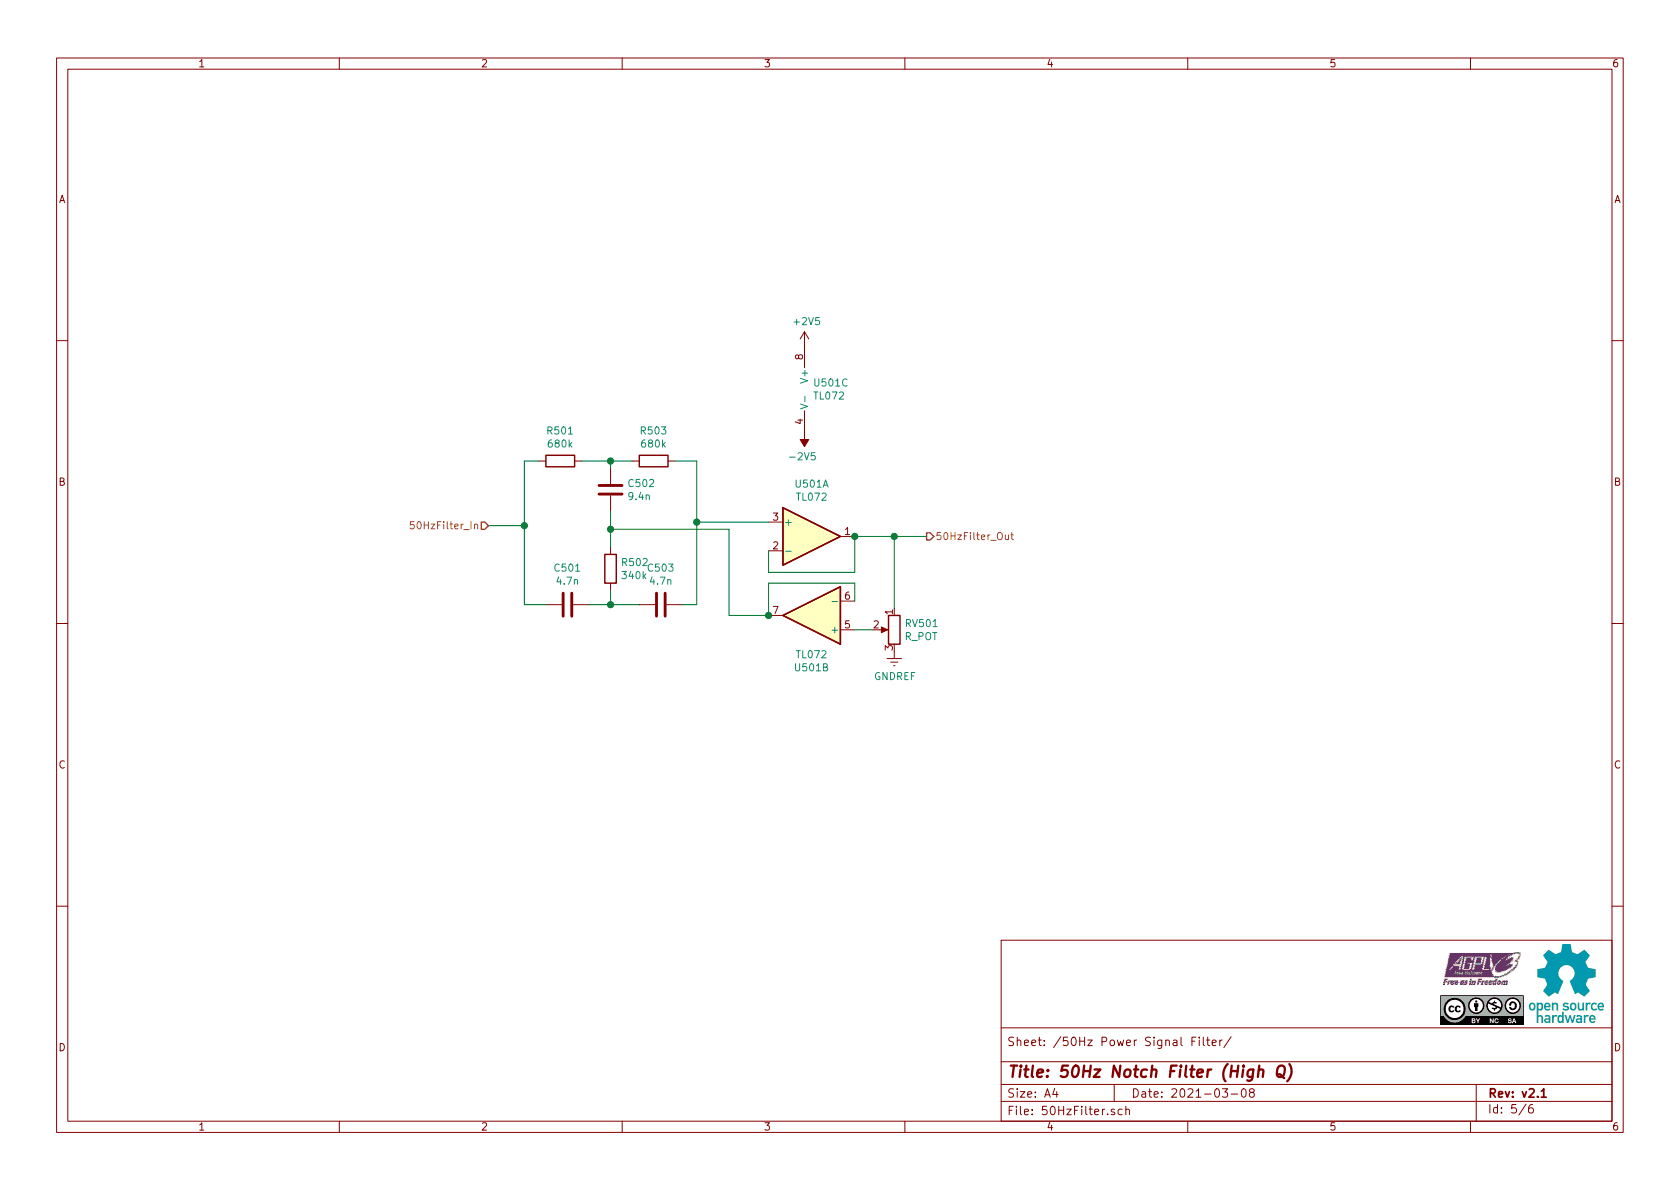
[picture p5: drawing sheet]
EESchema Schematic File Version 4
EELAYER 30 0
EELAYER END
$Descr A4 11693 8268
encoding utf-8
Sheet 5 6
Title "50Hz Notch Filter (High Q)"
Date "2021-03-08"
Rev "v2.1"
Comp ""
Comment1 ""
Comment2 ""
Comment3 ""
Comment4 ""
$EndDescr
$Comp
L Device:R R502
U 1 1
P 4250 3950
F 0 "R502" H 4320 3996 50  0000 L CNN
F 1 "340k" H 4320 3905 50  0000 L CNN
F 2 "Resistor_THT:R_Axial_DIN0207_L6.3mm_D2.5mm_P7.62mm_Horizontal" V 4180 3950 50  0001 C CNN
F 3 "~" H 4250 3950 50  0001 C CNN
	1    4250 3950
	1    0    0    -1  
$EndComp
$Comp
L Device:C C503
U 1 1
P 4600 4200
F 0 "C503" V 4852 4200 50  0000 C CNN
F 1 "4.7n" V 4761 4200 50  0000 C CNN
F 2 "Capacitor_THT:C_Rect_L9.0mm_W3.9mm_P7.50mm_MKT" H 4638 4050 50  0001 C CNN
F 3 "~" H 4600 4200 50  0001 C CNN
	1    4600 4200
	0    -1   -1   0   
$EndComp
$Comp
L Device:C C501
U 1 1
P 3950 4200
F 0 "C501" V 4202 4200 50  0000 C CNN
F 1 "4.7n" V 4111 4200 50  0000 C CNN
F 2 "Capacitor_THT:C_Rect_L9.0mm_W3.9mm_P7.50mm_MKT" H 3988 4050 50  0001 C CNN
F 3 "~" H 3950 4200 50  0001 C CNN
	1    3950 4200
	0    -1   -1   0   
$EndComp
$Comp
L Device:R R501
U 1 1
P 3900 3200
F 0 "R501" V 4107 3200 50  0000 C CNN
F 1 "680k" V 4016 3200 50  0000 C CNN
F 2 "Resistor_THT:R_Axial_DIN0207_L6.3mm_D2.5mm_P7.62mm_Horizontal" V 3830 3200 50  0001 C CNN
F 3 "~" H 3900 3200 50  0001 C CNN
F 4 "R" H 3900 3200 50  0001 C CNN "Spice_Primitive"
F 5 "33k" H 3900 3200 50  0001 C CNN "Spice_Model"
F 6 "Y" H 3900 3200 50  0001 C CNN "Spice_Netlist_Enabled"
	1    3900 3200
	0    -1   -1   0   
$EndComp
$Comp
L Device:R R503
U 1 1
P 4550 3200
F 0 "R503" V 4757 3200 50  0000 C CNN
F 1 "680k" V 4666 3200 50  0000 C CNN
F 2 "Resistor_THT:R_Axial_DIN0207_L6.3mm_D2.5mm_P7.62mm_Horizontal" V 4480 3200 50  0001 C CNN
F 3 "~" H 4550 3200 50  0001 C CNN
	1    4550 3200
	0    -1   -1   0   
$EndComp
Wire Wire Line
	4050 3200 4250 3200
Connection ~ 4250 3200
Wire Wire Line
	4250 3200 4400 3200
Wire Wire Line
	4700 3200 4850 3200
Wire Wire Line
	4850 4200 4750 4200
Wire Wire Line
	3750 3200 3650 3200
Wire Wire Line
	3650 4200 3800 4200
Wire Wire Line
	4250 3250 4250 3200
Wire Wire Line
	4100 4200 4250 4200
Connection ~ 4250 4200
Wire Wire Line
	4250 4200 4450 4200
Wire Wire Line
	4250 4100 4250 4200
Wire Wire Line
	3650 3650 3400 3650
Connection ~ 3650 3650
Wire Wire Line
	3650 3650 3650 4200
$Comp
L Device:C C502
U 1 1
P 4250 3400
F 0 "C502" H 4365 3446 50  0000 L CNN
F 1 "9.4n" H 4365 3355 50  0000 L CNN
F 2 "Capacitor_THT:C_Rect_L9.0mm_W3.9mm_P7.50mm_MKT" H 4288 3250 50  0001 C CNN
F 3 "~" H 4250 3400 50  0001 C CNN
	1    4250 3400
	1    0    0    -1  
$EndComp
Wire Wire Line
	3650 3200 3650 3650
Wire Wire Line
	4850 3200 4850 3625
Wire Wire Line
	5350 3625 4850 3625
Connection ~ 4850 3625
Wire Wire Line
	4850 3625 4850 4200
$Comp
L power:+2V5 #PWR?
U 1 1
P 5600 2400
AR Path="/6043203A" Ref="#PWR?"  Part="1" 
AR Path="/6041F67C/6043203A" Ref="#PWR0501"  Part="1" 
F 0 "#PWR0501" H 5600 2250 50  0001 C CNN
F 1 "+2V5" H 5615 2573 50  0000 C CNN
F 2 "" H 5600 2400 50  0001 C CNN
F 3 "" H 5600 2400 50  0001 C CNN
	1    5600 2400
	1    0    0    -1  
$EndComp
$Comp
L power:-2V5 #PWR?
U 1 1
P 5600 3000
AR Path="/60432046" Ref="#PWR?"  Part="1" 
AR Path="/6041F67C/60432046" Ref="#PWR0502"  Part="1" 
F 0 "#PWR0502" H 5600 3100 50  0001 C CNN
F 1 "-2V5" H 5615 3173 50  0000 C CNN
F 2 "" H 5600 3000 50  0001 C CNN
F 3 "" H 5600 3000 50  0001 C CNN
	1    5600 3000
	-1   0    0    1   
$EndComp
Text HLabel 6450 3725 2    50   Output ~ 0
50HzFilter_Out
Text HLabel 3400 3650 0    50   Input ~ 0
50HzFilter_In
Wire Wire Line
	5950 3725 6225 3725
$Comp
L Amplifier_Operational:TL072 U501
U 1 1
P 5650 3725
F 0 "U501" H 5650 4092 50  0000 C CNN
F 1 "TL072" H 5650 4001 50  0000 C CNN
F 2 "" H 5650 3725 50  0001 C CNN
F 3 "http://www.ti.com/lit/ds/symlink/tl071.pdf" H 5650 3725 50  0001 C CNN
	1    5650 3725
	1    0    0    -1  
$EndComp
$Comp
L Amplifier_Operational:TL072 U501
U 3 1
P 5700 2700
F 0 "U501" H 5658 2746 50  0000 L CNN
F 1 "TL072" H 5658 2655 50  0000 L CNN
F 2 "" H 5700 2700 50  0001 C CNN
F 3 "http://www.ti.com/lit/ds/symlink/tl071.pdf" H 5700 2700 50  0001 C CNN
	3    5700 2700
	1    0    0    -1  
$EndComp
$Comp
L Amplifier_Operational:TL072 U501
U 2 1
P 5650 4275
F 0 "U501" H 5650 4642 50  0000 C CNN
F 1 "TL072" H 5650 4551 50  0000 C CNN
F 2 "" H 5650 4275 50  0001 C CNN
F 3 "http://www.ti.com/lit/ds/symlink/tl071.pdf" H 5650 4275 50  0001 C CNN
	2    5650 4275
	-1   0    0    1   
$EndComp
Wire Wire Line
	5350 3825 5350 3975
Wire Wire Line
	5350 3975 5950 3975
Wire Wire Line
	5950 3975 5950 3725
Connection ~ 5950 3725
Wire Wire Line
	5950 4175 5950 4050
Wire Wire Line
	5950 4050 5350 4050
Wire Wire Line
	5350 4050 5350 4275
Wire Wire Line
	4250 3550 4250 3675
Wire Wire Line
	5350 4275 5075 4275
Wire Wire Line
	5075 4275 5075 3675
Wire Wire Line
	5075 3675 4250 3675
Connection ~ 5350 4275
Connection ~ 4250 3675
Wire Wire Line
	4250 3675 4250 3800
$Comp
L Device:R_POT RV501
U 1 1
P 6225 4375
F 0 "RV501" H 6155 4421 50  0000 R CNN
F 1 "R_POT" H 6155 4330 50  0000 R CNN
F 2 "" H 6225 4375 50  0001 C CNN
F 3 "~" H 6225 4375 50  0001 C CNN
	1    6225 4375
	-1   0    0    -1  
$EndComp
Wire Wire Line
	5950 4375 6075 4375
Wire Wire Line
	6225 4225 6225 3725
Connection ~ 6225 3725
Wire Wire Line
	6225 3725 6450 3725
$Comp
L power:GNDREF #PWR0503
U 1 1
P 6225 4525
F 0 "#PWR0503" H 6225 4275 50  0001 C CNN
F 1 "GNDREF" H 6230 4352 50  0000 C CNN
F 2 "" H 6225 4525 50  0001 C CNN
F 3 "" H 6225 4525 50  0001 C CNN
	1    6225 4525
	1    0    0    -1  
$EndComp
$EndSCHEMATC
